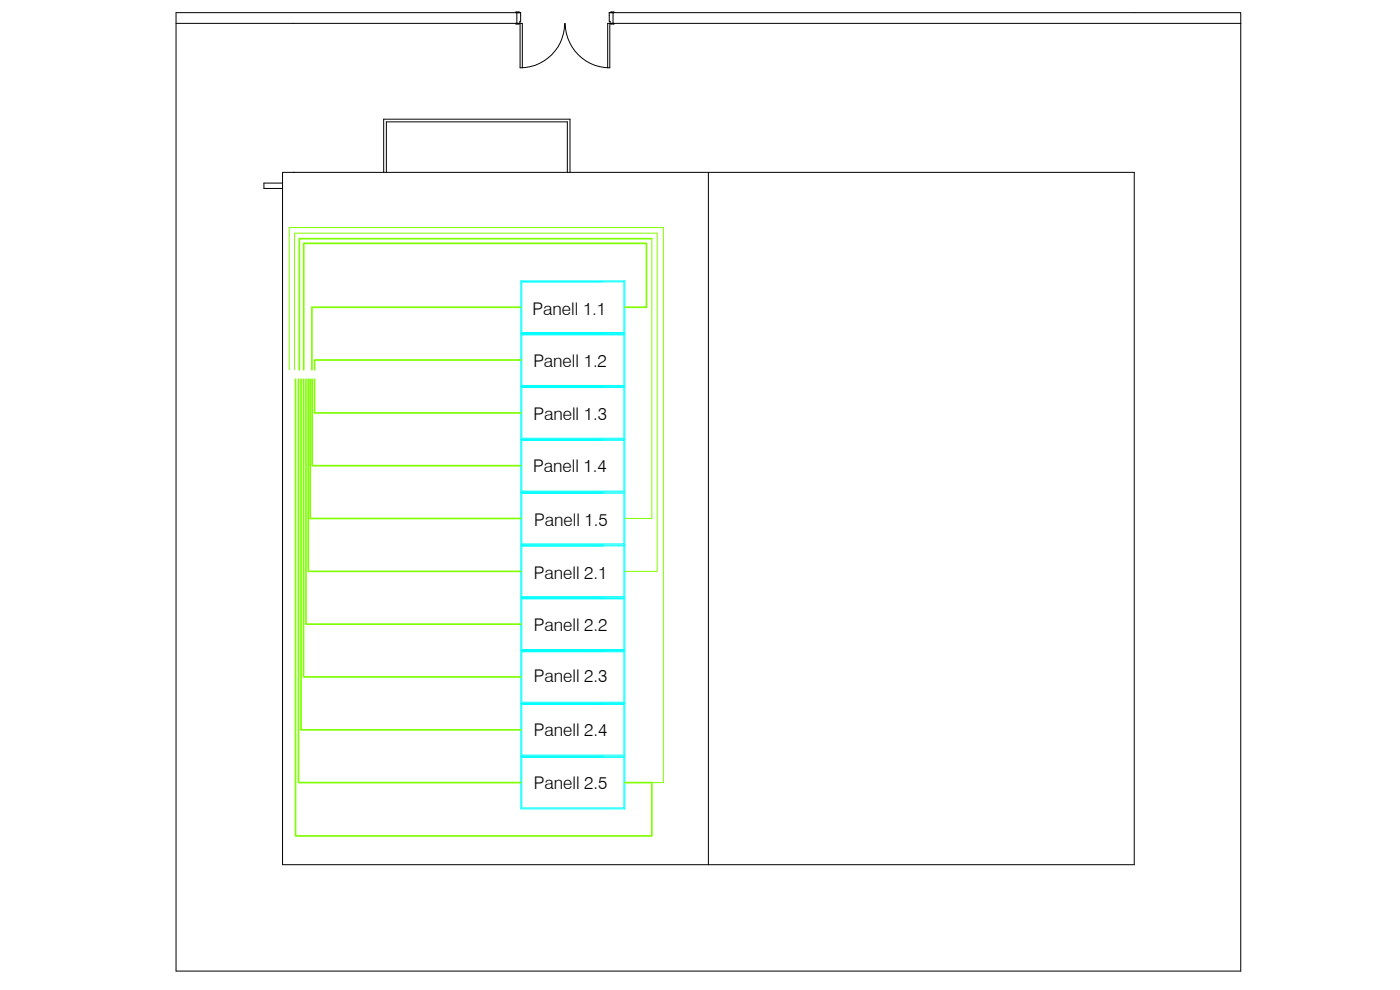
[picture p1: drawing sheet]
<svg xmlns="http://www.w3.org/2000/svg" width="420mm" height="297mm" viewBox="0 0 420 297" stroke-linecap="round" stroke-linejoin="round" font-family="sans-serif">
<!-- layer: VISTA -->
<path d="M340.4 3.8h32v287.6M84.8 51.7v207.7h255.6v-207.7" fill="none" stroke="#000" stroke-width=".3"/>
<!-- layer: CASA -->
<g fill="none" stroke="#000" stroke-width=".3">
<path d="M52.8 7h104v13.3M154.9 3.8v-.2h.9v.2M154.9 7v.2h.9v-.2M155.1 3.8v3.2M169.5 7a13.3 13.3 0 0 1-13.4 13.3l-.1-13.9h.3v-2.6h-103.5v287.6h319.6M169.6 7a13.4 13.4 0 0 0 13.4 13.3v-13.3h-.6v13.3M183.3 7v.2h.9v-.2M183.3 3.8v-.2h.9v.2M184 3.8v3.2M340.4 3.8h-157.6v2.6h.3v.6h189.3M84.8 54.9h-5.6v1.6h5.6M84.8 51.7h255.6"/>
<path d="M88 51.7h.1M115.1 51.7v-15.9h56v15.9M116 51.7v-15.1h54.3v15.1M212.6 51.7v207.7"/>
</g>
<g fill="none" stroke="#0ff" stroke-width=".3">
<path d="M156.6 84.6h30.6v15.2h-30.6zM156.3 100.1v-15.8h31.2v158.4h-31.2v-15.8h24.9M156.3 100.1v15.8h31.2M156.3 100.1h31.2M156.6 116.3h30.6v15.2h-30.6zM156.6 100.4h30.6v15.2h-30.6zM156.6 116.3h24.3M156.6 100.4h30.6M181.2 115.9h-24.9v15.9h31.2M156.6 132.1h30.6v15.2h-30.6zM156.6 132.1h24.3M181.2 131.8h-24.9v15.8h31.2"/>
<path d="M156.6 148h30.6v15.2h-30.6zM156.6 148h24.3M181.2 147.6h-24.9v15.9h31.2M156.6 179.6h30.6v15.3h-30.6zM156.6 163.8h30.6v15.2h-30.6zM156.6 179.6h30.6M156.6 163.8h24.3M181.2 179.4h-24.9v15.8h31.2M181.2 163.5h-24.9v15.9h31.2M156.6 195.5h30.6v15.2h-30.6zM156.6 195.5h24.3M181.2 195.2h-24.9v15.9h31.2"/>
<path d="M156.6 211.4h30.6v15.2h-30.6zM156.6 211.4h24.3M181.2 211.1h-24.9v15.8h31.2M156.6 227.2h30.6v15.2h-30.6zM156.6 227.2h24.3"/>
</g>
<g fill="none" stroke="#7fff00" stroke-width=".51">
<path d="M195.6 71.6h-105.8v39.3M156.3 92.2h-62.7v18.7M187.5 92.2h6.5v-19.2h-102.9v37.9M88.7 113.8v137h106.9v-16h-8.1M89.6 113.8v121h66.7M90.3 113.8v105.2h66M91.1 113.8v89.3h65.2M91.8 113.8v73.5h64.5M92.5 113.8v57.6h63.8M93.1 113.8v41.8h63.2M93.7 113.8v25.9h62.6M94.4 113.8v10.1h61.9"/>
<path d="M156.3 108h-61.9v2.9"/>
</g>
<path d="M195.6 71.6v84h-8.1M86.8 110.9v-42.6h112.3v166.5h-3.5M88.4 110.9v-40.9h108.8v101.4h-9.7" fill="none" stroke="#7fff00" stroke-width=".3"/>
<g font-size="5.2">
<text x="159.9" y="94.6">Panell 1.1</text>
<text x="160.1" y="110.1">Panell 1.2</text>
<text x="160.1" y="126">Panell 1.3</text>
<text x="160" y="141.8">Panell 1.4</text>
<text x="160.3" y="157.8">Panell 1.5</text>
<text x="160.2" y="173.8">Panell 2.1</text>
<text x="160.2" y="189.3">Panell 2.2</text>
<text x="160.2" y="204.6">Panell 2.3</text>
<text x="160.2" y="220.7">Panell 2.4</text>
<text x="160.2" y="236.6">Panell 2.5</text>
</g>
</svg>
